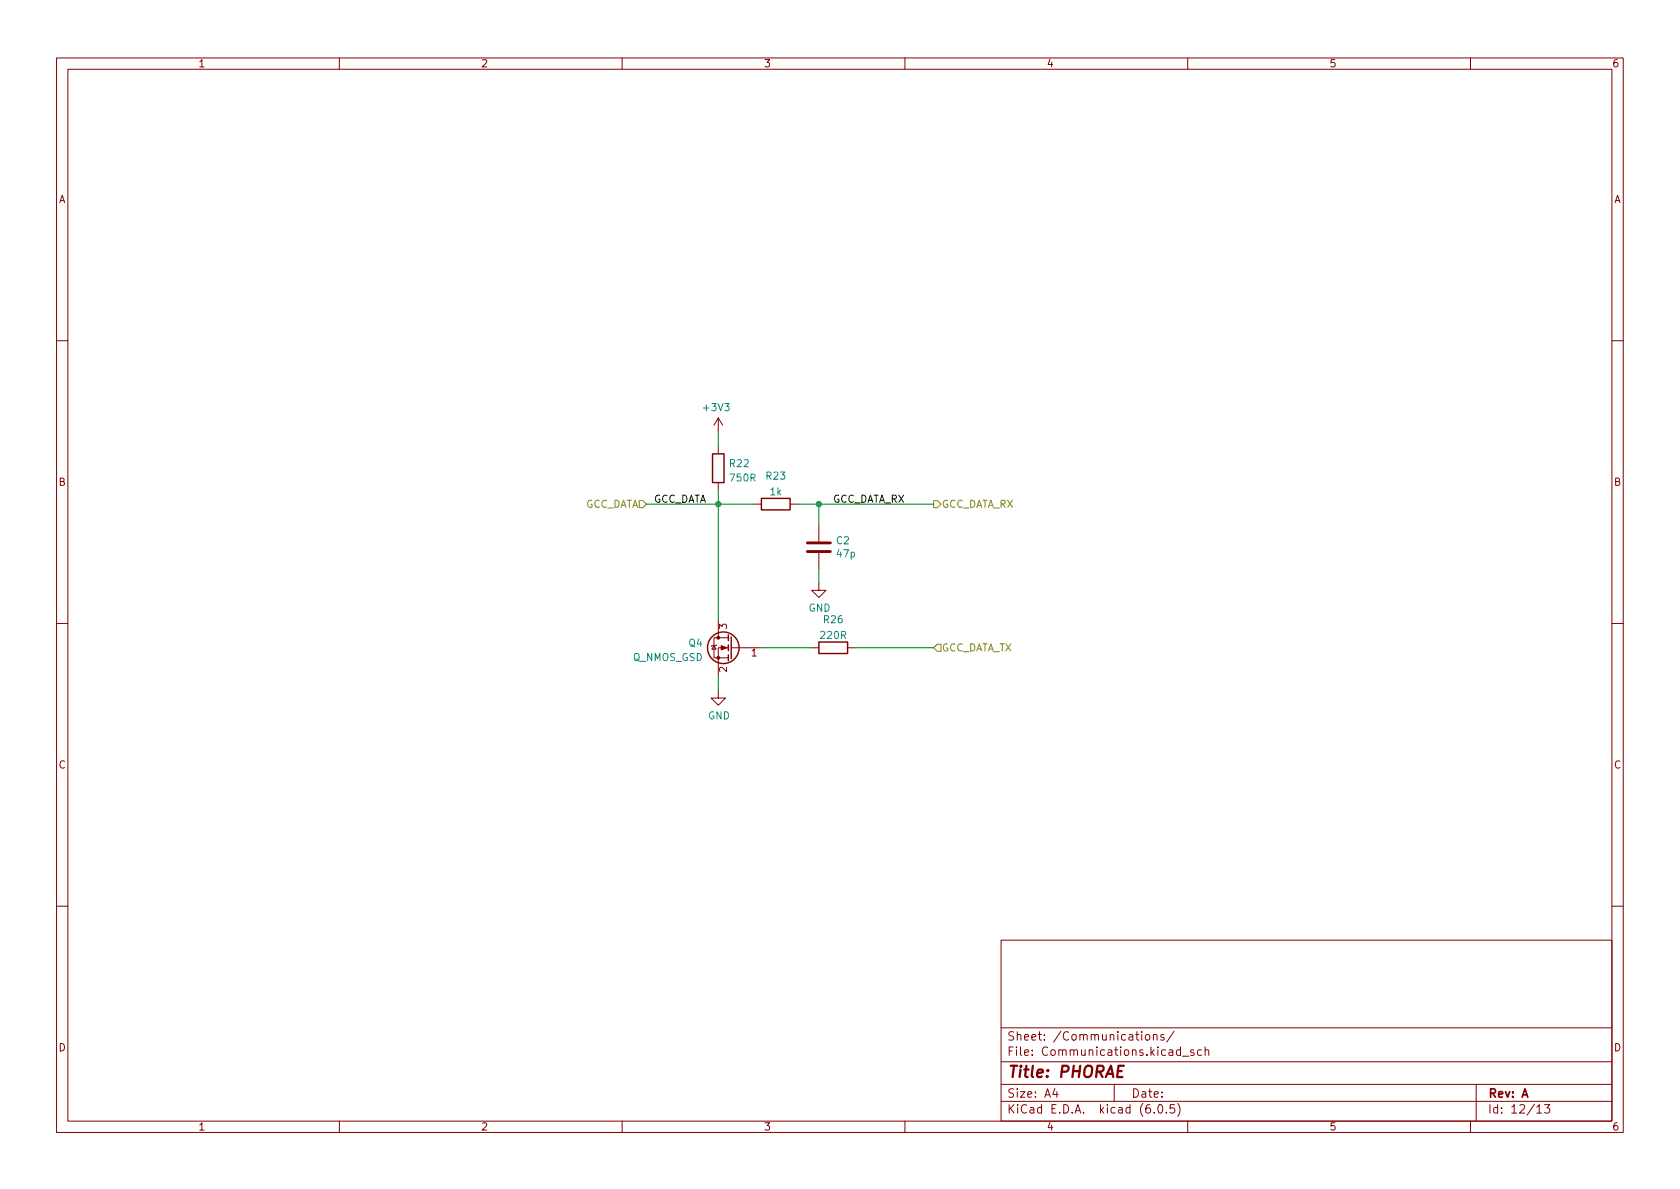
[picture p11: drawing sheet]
<svg xmlns="http://www.w3.org/2000/svg" width="297mm" height="210mm" viewBox="0 0 297 210" stroke-linecap="round" stroke-linejoin="round" font-family="sans-serif">
<g fill="none" stroke="#840000" stroke-width=".18">
<path d="M10 10.2h277v190.1h-277zM12 12.2h273v186.1h-273zM60 10.2v2M110 10.2v2M160 10.2v2M210 10.2v2M260 10.2v2M10 60.2h2M127 73.9v2.5M127 79v1.3M127 73.9l.8 1.3M127 73.9l-.8 1.3"/>
<path d="M285 60.2h2M127 85.3v1.3M133.3 89.1h1.3M139.7 89.1h1.3M144.8 93v2.8M144.8 97.8v2.8M10 110.2h2M126.2 114.2l.4 .6h-.7zM126.7 114l-.1 .2h-.7l-.2 .1M127 109.5v3.3M128.8 114.5h-1.8v5.1M128.8 112.8h-2.6v3.5h2.6"/>
<path d="M129.3 114.5h5.3M143.5 114.5h1.3M144.8 103.1v1.3h1.2l-1.2 1.3-1.3-1.3h1.3M149.9 114.5h1.2M285 110.2h2M127 122.2v1.2h1.3l-1.3 1.3-1.3-1.3h1.3M10 160.2h2M177 166.3h108v32h-108zM285 160.2h2M60 198.3v2M110 198.3v2M160 198.3v2"/>
<path d="M177 194.8h108M177 191.8h108M177 187.8h108M177 181.8h108M186.5 192.5l-.4 1h1M186.9 193v1M197 191.8v3M202.6 183.1l.2-.2 .4 .2 .1 .5-.2 .3h-.3l-.2-.1zM203.9 183.1l.2-.2 .4 .1 .1 .9M203.9 182.9v1M204.1 196.7v.1M204.9 195.4l.2-.1a.81 .81 0 0 1 .6 .7 .81 .81 0 0 1-.3 .8h-.2a.81 .81 0 0 1-.6-.6 .81 .81 0 0 1 .3-.8z"/>
<path d="M205.8 183l-.4-.1-.2 .2 .1 .3 .5 .1v.4h-.6M206.2 196.7v.1M207.6 182.4l-1.3 1.9M207.6 195.3h-.7v.7l.2-.1 .5 .1 .1 .2-.1 .5-.2 .1-.5-.1M208.2 195.1a1.72 1.72 0 0 1 0 2.3M208.7 185.7l-.4-.1-.3 .3v.4l.1 .3h.6M208.7 185.1v1.5M209.1 186.8h1.1M210 198.3v2M211.1 185.7l-.4-.1-.2 .2 .1 .3 .5 .1v.4h-.6M212.4 185.7l-.4-.1-.3 .3v.4l.2 .3h.5M213.1 185.8l.2-.2 .3 .1 .1 .9"/>
<path d="M213.1 185.1v1.5M260 198.3v2M261 191.8v6.5M271.7 195.8l.5-.5v1.5M271.7 196.8h.9M273.1 195.3h.9l-.5 .6 .4 .1v.7l-.2 .1h-.4l-.2-.1"/>
</g>
<path d="M198.7 188.5h-.9l-.3 2h1" fill="none" stroke="#840000" stroke-width=".4"/>
<g fill="none" stroke="#840000" stroke-width=".25">
<path d="M126 80.3h2v5h-2zM134.6 88.1h5.1v2.1h-5.1zM128.8 112.3v1M128.8 114v1.1M128.8 115.8v1M129.3 112.6v3.9M144.8 113.5h5.1v2.1h-5.1z"/>
<circle cx="127.9" cy="114.5" r="2.79"/>
</g>
<g fill="#840000" stroke="#840000" stroke-width=".18">
<path d="M127.5 114.2l1 .3-1 .4z"/>
<circle cx="127" cy="116.3" r=".25"/>
<circle cx="127" cy="112.8" r=".25"/>
</g>
<path d="M142.7 97.5h4.1M142.7 96h4.1" fill="none" stroke="#840000" stroke-width=".51"/>
<path d="M113 88.5h.7l.6 .6-.6 .7h-.7zM165.1 88.5h.6l.7 .6-.7 .7h-.6zM165.7 113.9h.7v1.3h-.7l-.6-.7z" fill="none" stroke="#848400" stroke-width=".18"/>
<path d="M127 76.4v2.6M114.3 89.1h19M127 86.6v22.9M141 89.1h24.1M144.8 89.1v3.9M127 119.6v2.6M134.6 114.5h8.9M144.8 100.6v2.5M151.1 114.5h14" fill="none" stroke="#008400" stroke-width=".18"/>
<g fill="#008400" stroke="#008400" stroke-width=".18">
<circle cx="144.8" cy="89.1" r=".46"/>
<circle cx="127" cy="89.1" r=".46"/>
</g>
<text font-size="2.8" fill="#840000" x="178" y="190.6">Title: PHORAE</text>
<g font-size="2.1" fill="#840000">
<text x="178" y="184">Sheet: /Communications/</text>
<text x="178" y="186.7">File: Communications.kicad_sch</text>
<text x="178" y="196.9">KiCad E.D.A. kicad (6.0.5)</text>
<text x="178" y="194.1">Size: A4</text>
<text x="200" y="194.1">Date:</text>
<text x="263" y="194.1">Rev: A</text>
<text x="263" y="196.9">Id: 12/13</text>
</g>
<g font-size="1.8" fill="#840000">
<text x="35" y="11.9">1</text>
<text x="85" y="11.9">2</text>
<text x="135" y="11.9">3</text>
<text x="185" y="11.9">4</text>
<text x="235" y="11.9">5</text>
<text x="285" y="11.9">6</text>
<text x="10.3" y="35.9">A</text>
<text x="285.3" y="35.9">A</text>
<text x="10.3" y="85.9">B</text>
<text x="285.3" y="85.9">B</text>
<text x="128.5" y="111.2" transform="rotate(-90 128.5 111.2)">3</text>
<text x="128.5" y="118.9" transform="rotate(-90 128.5 118.9)">2</text>
<text x="132.9" y="116.1">1</text>
<text x="10.3" y="135.9">C</text>
<text x="285.3" y="135.9">C</text>
<text x="10.3" y="185.9">D</text>
<text x="285.3" y="185.9">D</text>
<text x="35" y="199.9">1</text>
<text x="85" y="199.9">2</text>
<text x="135" y="199.9">3</text>
<text x="185" y="199.9">4</text>
<text x="235" y="199.9">5</text>
<text x="285" y="199.9">6</text>
</g>
<g font-size="1.8" fill="#008484">
<text x="124.5" y="72.7">+3V3</text>
<text x="129.1" y="82.6">R22</text>
<text x="129.2" y="85.1">750R</text>
<text x="135.5" y="84.8">R23</text>
<text x="136.2" y="87.6">1k</text>
<text x="147.9" y="96.2">C2</text>
<text x="148" y="98.5">47p</text>
<text x="142.9" y="108.1">GND</text>
<text x="145.2" y="113">220R</text>
<text x="145.7" y="110.2">R26</text>
<text x="111.8" y="116.9">Q_NMOS_GSD</text>
<text x="121.8" y="114.3">Q4</text>
<text x="125.2" y="127.2">GND</text>
</g>
<g font-size="1.8" fill="#848400">
<text x="103.1" y="89.8">GCC_DATA</text>
<text x="166.5" y="89.8">GCC_DATA_RX</text>
<text x="166.5" y="115.2">GCC_DATA_TX</text>
</g>
<g font-size="1.8">
<text x="115.6" y="88.9">GCC_DATA</text>
<text x="146.8" y="88.9">GCC_DATA_RX</text>
</g>
</svg>
